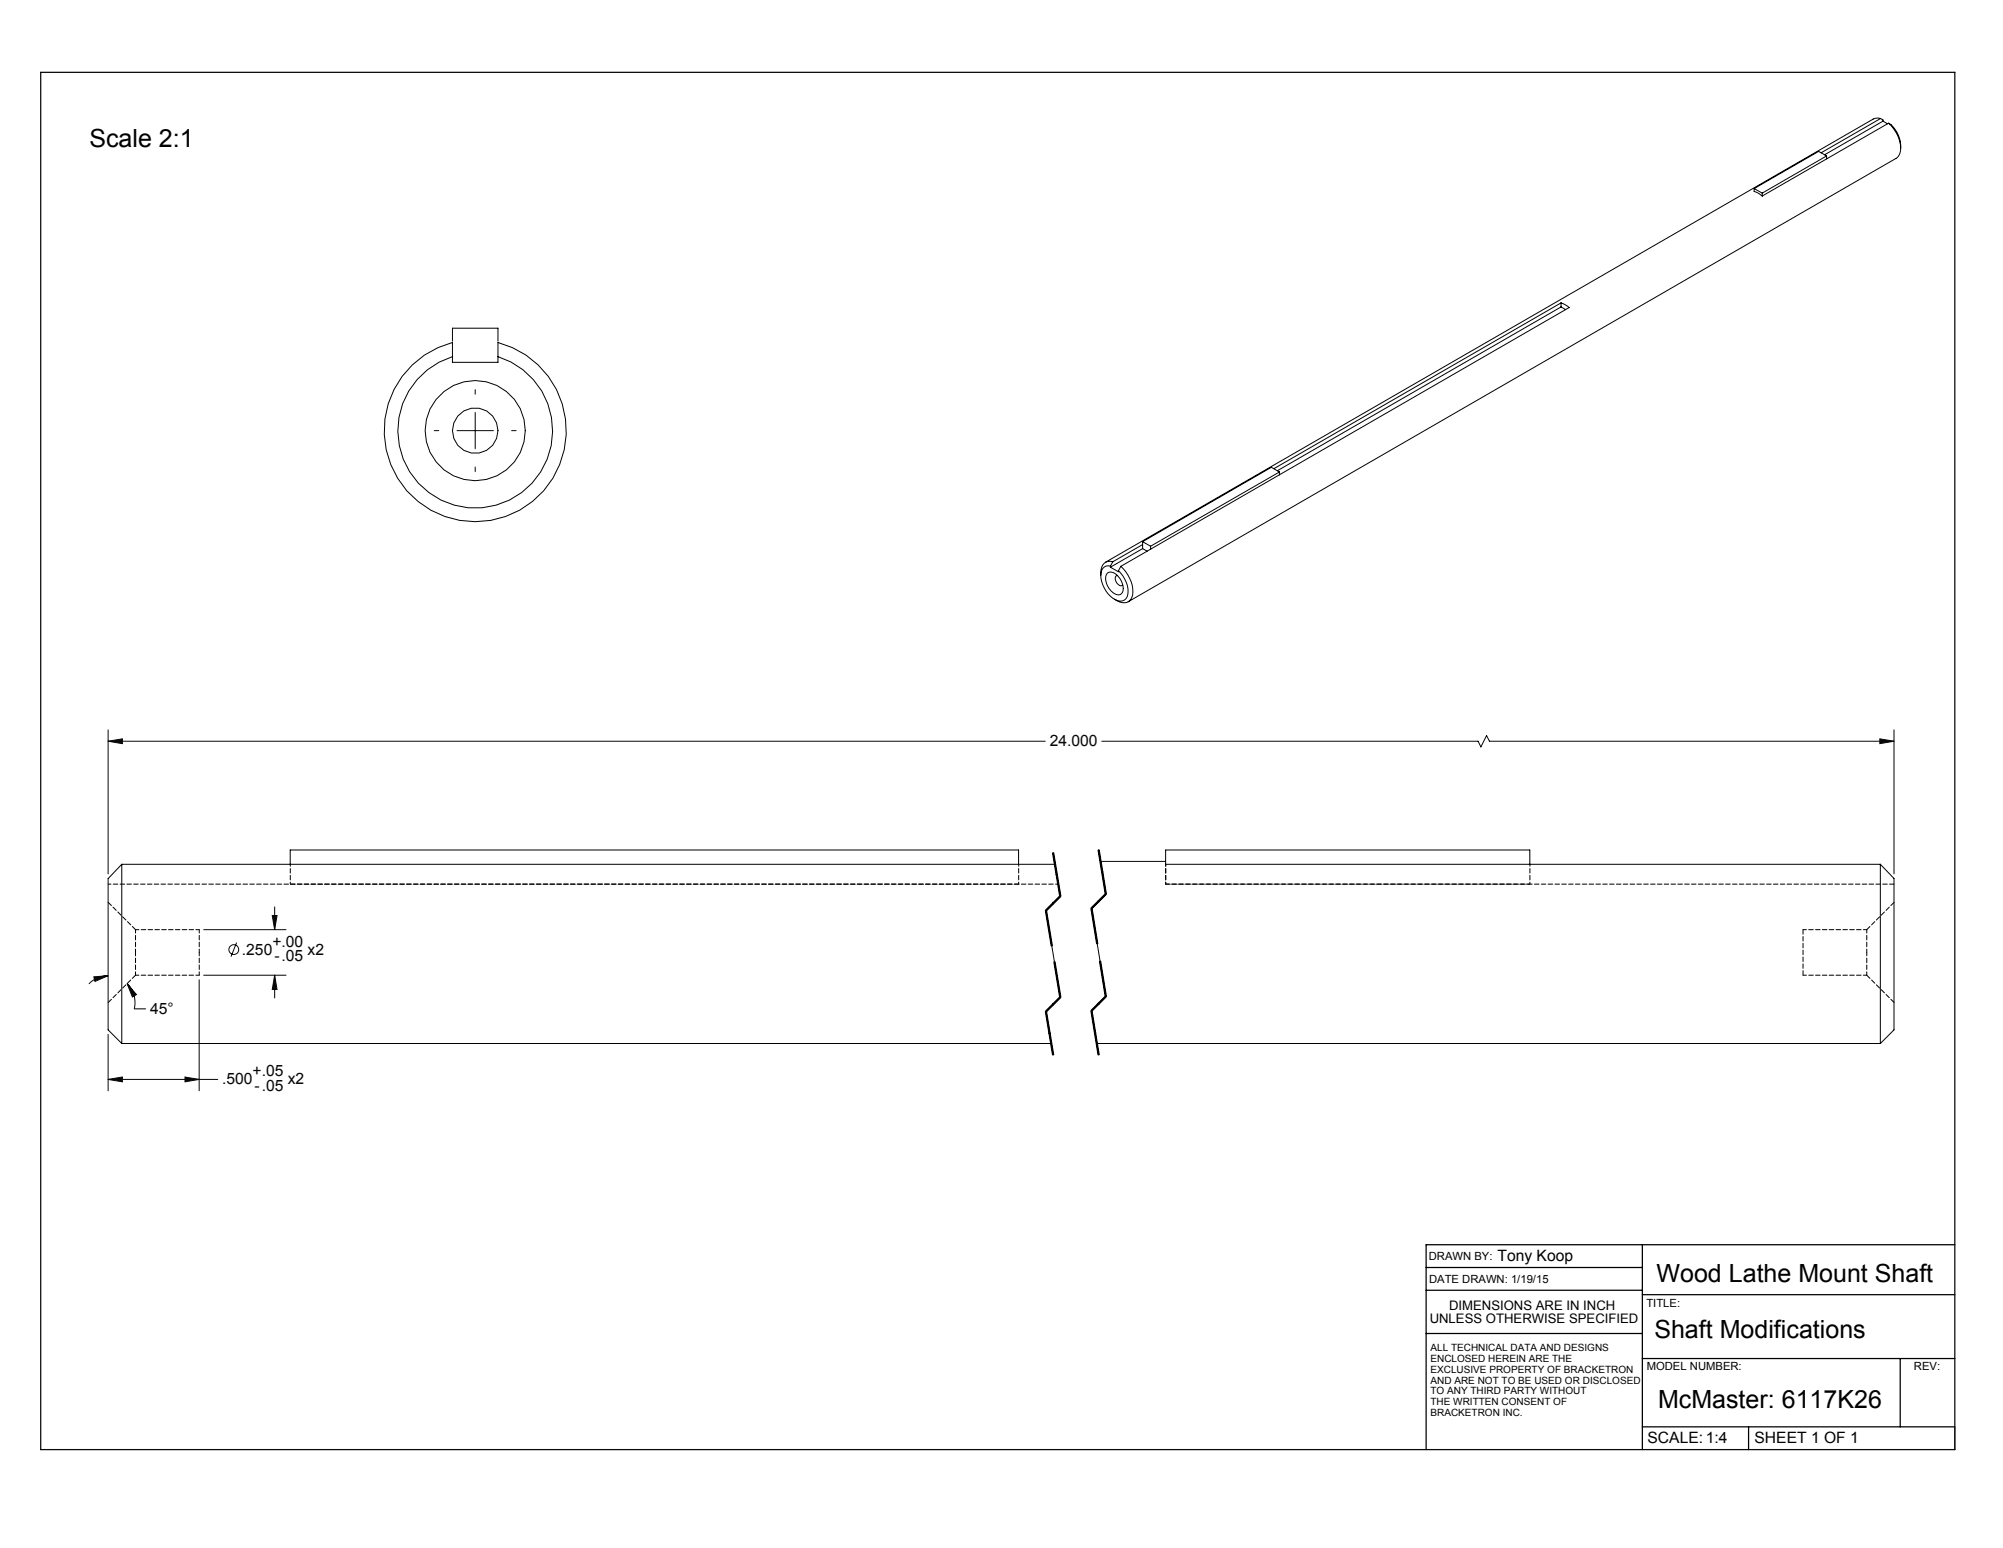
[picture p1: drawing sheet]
<svg xmlns="http://www.w3.org/2000/svg" width="559mm" height="432mm" viewBox="0 0 559 432" stroke-linecap="round" stroke-linejoin="round" font-family="sans-serif">
<g fill="none" stroke="#0a0605" stroke-width=".28">
<path d="M132.6 108.7v1.3M132.6 115v10.2M121.1 120.1h1.3M127.5 120.1h10.2M132.6 130.3v1.3M142.7 120.1h1.3M30.2 206.8l3.9-.7v1.3zM30.2 203.6v40.2M30.2 206.8h261.4M307.4 206.8h105l.7 1.6 1.6-3.2 .8 1.6h112.9M524.4 206.1l4 .7-4 .6zM528.4 203.6v40.2"/>
<path d="M56.8 259.3h23M76 255.4h1.3l-.7 3.9zM76.6 253v6.3M26.2 272.5l4-.3-3.7 1.6zM30.2 272.2l-1.6 .1-1.5 .5-1.4 .8-.9 .9M35.5 274.4l2.6 3-1.2 .7zM35.5 274.4a7.5 7.5 0 0 1 2 7h3.1M55.6 273.3v31M56.8 272h23M66 262.9l-1.5 3.9M76.6 272l.7 4h-1.3zM76.6 272v6.4"/>
<path d="M30.2 288.5v15.8M30.2 301.1l3.9-.7v1.4zM30.2 301.1h30.5M51.6 300.4l4 .7-4 .7z"/>
<circle cx="65.2" cy="264.9" r="1.36"/>
</g>
<path d="M293.8 237.9l2 12.1M291.8 282.2l2 12" fill="none" stroke="#000" stroke-width=".28" stroke-dasharray="6.3 1.3 1.3 1.3" stroke-dashoffset="2.1"/>
<path d="M295.8 250l-4 4M308.5 249.4l-4 4M295.8 278.2l-4 4M308.5 278l-4 4" fill="none" stroke="#000" stroke-width=".28" stroke-dasharray="6.3 1.3 1.3 1.3" stroke-dashoffset="2.8"/>
<path d="M291.8 254l4 24.2" fill="none" stroke="#000" stroke-width=".28" stroke-dasharray="6.3 1.3 1.3 1.3" stroke-dashoffset="1.1"/>
<path d="M306.5 237.1l2 12.3M304.5 282l2 12.2" fill="none" stroke="#000" stroke-width=".28" stroke-dasharray="6.3 1.3 1.3 1.3" stroke-dashoffset="2"/>
<path d="M304.5 253.4l4 24.6" fill="none" stroke="#000" stroke-width=".28" stroke-dasharray="6.3 1.3 1.3 1.3" stroke-dashoffset=".9"/>
<g fill="none" stroke="#000" stroke-width=".28">
<path d="M293.6 237.9l2 12.1M293.8 237.9l2 12.1-4 4 1.6 9.9M294 237.9l1 6M306.3 237.1l2 12.3M306.5 237.1l2 12.3-4 4 1.6 9.9M306.7 237.1l2 12.3M291.6 254l1.7 9.9M292 254l1.6 9.8M295 243.9l1 6.1zM295.7 249.9l-4 4M295.9 250.1l-4 4M304.3 253.4l1.6 9.9"/>
<path d="M304.7 253.4l1.6 9.8M308.4 249.3l-4 4M308.6 249.5l-4 4M294 268.3l1.6 9.9M294.2 268.3l1.6 9.9-4 4 2 12M294.3 268.3l1.7 9.8M295.7 278l-4 4M295.9 278.3l-4 4M306.7 268.1l1.6 9.9M306.9 268.1l1.6 9.9-4 4 2 12.2M307.1 268.1l1.6 9.8M308.4 277.8l-4 4"/>
<path d="M308.6 278.1l-4 4M291.6 282.2l2 12.1M292 282.1l2 12.1M304.3 282l2 12.3M304.7 281.9l2 12.3M545.4 398v6.4"/>
</g>
<path d="M397.9 353.6h60.3M397.9 359.9h60.3M458.2 347.2v57.2M545.4 347.2h-147.5v57.2M397.9 372h60.3M458.2 379h87.2M458.2 361.1h87.2M530.1 379v19M458.2 398h87.2M487.8 398v6.4" fill="none" stroke="#000" stroke-width=".35"/>
<path d="M11.4 20.2h534v384.2h-534z" fill="none" stroke="#0a0605" stroke-width=".35"/>
<path d="M30.2 206.8l3.9-.7v1.3zM524.4 206.1l4 .7-4 .6zM76 255.4h1.3l-.7 3.9zM76.6 272l.7 4h-1.3zM51.6 300.4l4 .7-4 .7zM30.2 301.1l3.9-.7v1.4zM35.5 274.4l2.6 3-1.2 .7zM26.2 272.5l4-.3-3.7 1.6z" fill="#0a0605"/>
<g fill="none" stroke="#000" stroke-width=".28">
<path d="M524.7 33.1a2.66 2.66 0 0 0-2.1 .1l-214.2 123.6M524.7 33.1l.6 .4v.3M524.7 33.1l-16.6 9.5M525.3 33.8l-16.3 9.4M525.3 33.8l1.3 .7M526.9 34.4a8.8 8.8 0 0 1 3 8.6l-.8 1.1-214.4 123.8M526.9 34.4a7.9 7.9 0 0 1 3.4 6.9M526.9 34.4l-35.3 20.3M491.6 53.9l-2.2-1.3v.8l1.1 .5 1.1 .8M491.6 53.9v.8M507.4 42.2l2.2 1.3M509.6 43.5l-18 10.4"/>
<path d="M509.6 43.5v.8M126.2 99.5a21.6 21.6 0 0 0-11.2 33.2 21.6 21.6 0 0 0 35.1 0 21.6 21.6 0 0 0-11.2-33.2M126.2 99.5v-4a25.4 25.4 0 0 0-14.5 39.1 25.4 25.4 0 0 0 41.7 0 25.4 25.4 0 0 0-14.5-39.1v4M126.2 99.5v1.6h12.7v-1.6M126.2 95.2v-3.7h12.7v3.7M435.5 84.5l2.3 1.3-125.1 72.2M435.5 84.5l-80.1 46.2M435.5 85.6l-79.1 45.7M435.5 85.6l1.3 .8M435.5 84.5v1.1M356.9 131.7l-35.9 20.7M356.9 131.7l-2.2-1.3-35.9 20.7"/>
<path d="M356.9 131.7v.8M309 159.8a2.33 2.33 0 0 1 3 1 3.9 3.9 0 0 1 .8 4.8 2.27 2.27 0 0 1-3-.9 4 4 0 0 1-.8-4.9zM309.8 157.9a2.21 2.21 0 0 0-2.7 2.7 8 8 0 0 0 4.8 7 2.22 2.22 0 0 0 2.8-2.6 8.4 8.4 0 0 0-2.7-5.8M309.8 158.2l2.2 1.3v-.3M309.8 157.9v.3M310.4 156.7a2.63 2.63 0 0 0-3.3 3.1v.7M310.4 156.7l-.6 1.2M312.7 158l-.7 1.2M312.7 158a8.7 8.7 0 0 1 3 8.7 2.6 2.6 0 0 1-4.1 .8l-.7-.4M318.8 151.9l-8.4 4.8M318.8 153l-9 5.2M318.8 151.1l2.2 1.3"/>
<path d="M318.8 153l1.2 .7M318.8 151.1v1.9M321 152.4v.8M311.7 160.5a1.36 1.36 0 0 0 0 2.3 1 1 0 0 0 1.5 .4M34 241.1l-3.8 3.9v42.3l3.8 3.8M34 241.1v50M34 241.1h260.3M81 241.1v-4h203.2v4M307 240.3h18.2M426.8 241.1v-4h-101.6v4h199.4M524.6 241.1v50M524.6 241.1l3.8 3.9v42.3l-3.8 3.8"/>
<path d="M34 291.1h259.3M306 291.1h218.6"/>
<circle cx="132.6" cy="120.1" r="6.4"/>
<circle cx="132.6" cy="120.1" r="14"/>
</g>
<path d="M55.6 259.3h-17.8M426.8 246.6h-101.6M520.8 259.3v6.4M520.8 259.3h-17.8M37.8 265.7v-6.4M37.8 272v-6.3M37.8 272h17.8M55.6 265.7v-6.4M55.6 272v-6.3M503 272h17.8M520.8 265.7v6.3" fill="none" stroke="#000" stroke-width=".28" stroke-dasharray="1.3 .6" stroke-dashoffset=".3"/>
<path d="M81 246.6v-5.5M284.2 246.6v-5.5M325.2 241.1v5.5M426.8 241.1v5.5" fill="none" stroke="#000" stroke-width=".28" stroke-dasharray="1.3 .6" stroke-dashoffset=".7"/>
<path d="M37.8 259.3l-7.6-7.6M81 246.6h203.2M503 259.3v12.7M528.4 246.6h-203.2M528.4 251.7l-7.6 7.6M30.2 279.6l7.6-7.6M520.8 272l7.6 7.6" fill="none" stroke="#000" stroke-width=".28" stroke-dasharray="1.3 .6"/>
<path d="M295.2 246.6h-265" fill="none" stroke="#000" stroke-width=".28" stroke-dasharray="1.3 .6" stroke-dashoffset=".5"/>
<g font-size="7">
<text x="25" y="41.1">Scale 2:1</text>
<text x="462.1" y="357.7">Wood Lathe Mount Shaft</text>
<text x="461.5" y="373.3">Shaft Modifications</text>
<text x="462.6" y="392.7">McMaster: 6117K26</text>
</g>
<g font-size="4.4" fill="#0a0605">
<text x="292.8" y="208.2">24.000</text>
<text x="67.5" y="266.3">.250</text>
<text x="76" y="264">+.00</text>
<text x="76.5" y="268.1">-.05</text>
<text x="85.8" y="266.3">x2</text>
<text x="41.9" y="282.8">45°</text>
<text x="62" y="302.4">.500</text>
<text x="70.5" y="300.1">+.05</text>
<text x="71" y="304.2">-.05</text>
<text x="80.3" y="302.4">x2</text>
</g>
<g font-size="4.4">
<text x="417.8" y="351.8">Tony Koop</text>
<text x="459.6" y="402.5">SCALE: 1:4</text>
<text x="489.5" y="402.5">SHEET 1 OF 1</text>
</g>
<g font-size="3.7">
<text x="404.3" y="365.5">DIMENSIONS ARE IN INCH</text>
<text x="398.9" y="369.1">UNLESS OTHERWISE SPECIFIED</text>
</g>
<g font-size="3.1">
<text x="398.6" y="351.4">DRAWN BY:</text>
<text x="398.7" y="357.8">DATE DRAWN: 1/19/15</text>
<text x="459.3" y="364.5">TITLE:</text>
<text x="459.4" y="382.2">MODEL NUMBER:</text>
<text x="534" y="382.2">REV:</text>
</g>
<g font-size="2.8">
<text x="399.1" y="376.9">ALL TECHNICAL DATA AND DESIGNS</text>
<text x="399.1" y="379.9">ENCLOSED HEREIN ARE THE</text>
<text x="399.1" y="382.9">EXCLUSIVE PROPERTY OF BRACKETRON</text>
<text x="399.1" y="385.9">AND ARE NOT TO BE USED OR DISCLOSED</text>
<text x="399.1" y="389">TO ANY THIRD PARTY WITHOUT</text>
<text x="399.1" y="392">THE WRITTEN CONSENT OF</text>
<text x="399.1" y="395">BRACKETRON INC.</text>
</g>
</svg>
